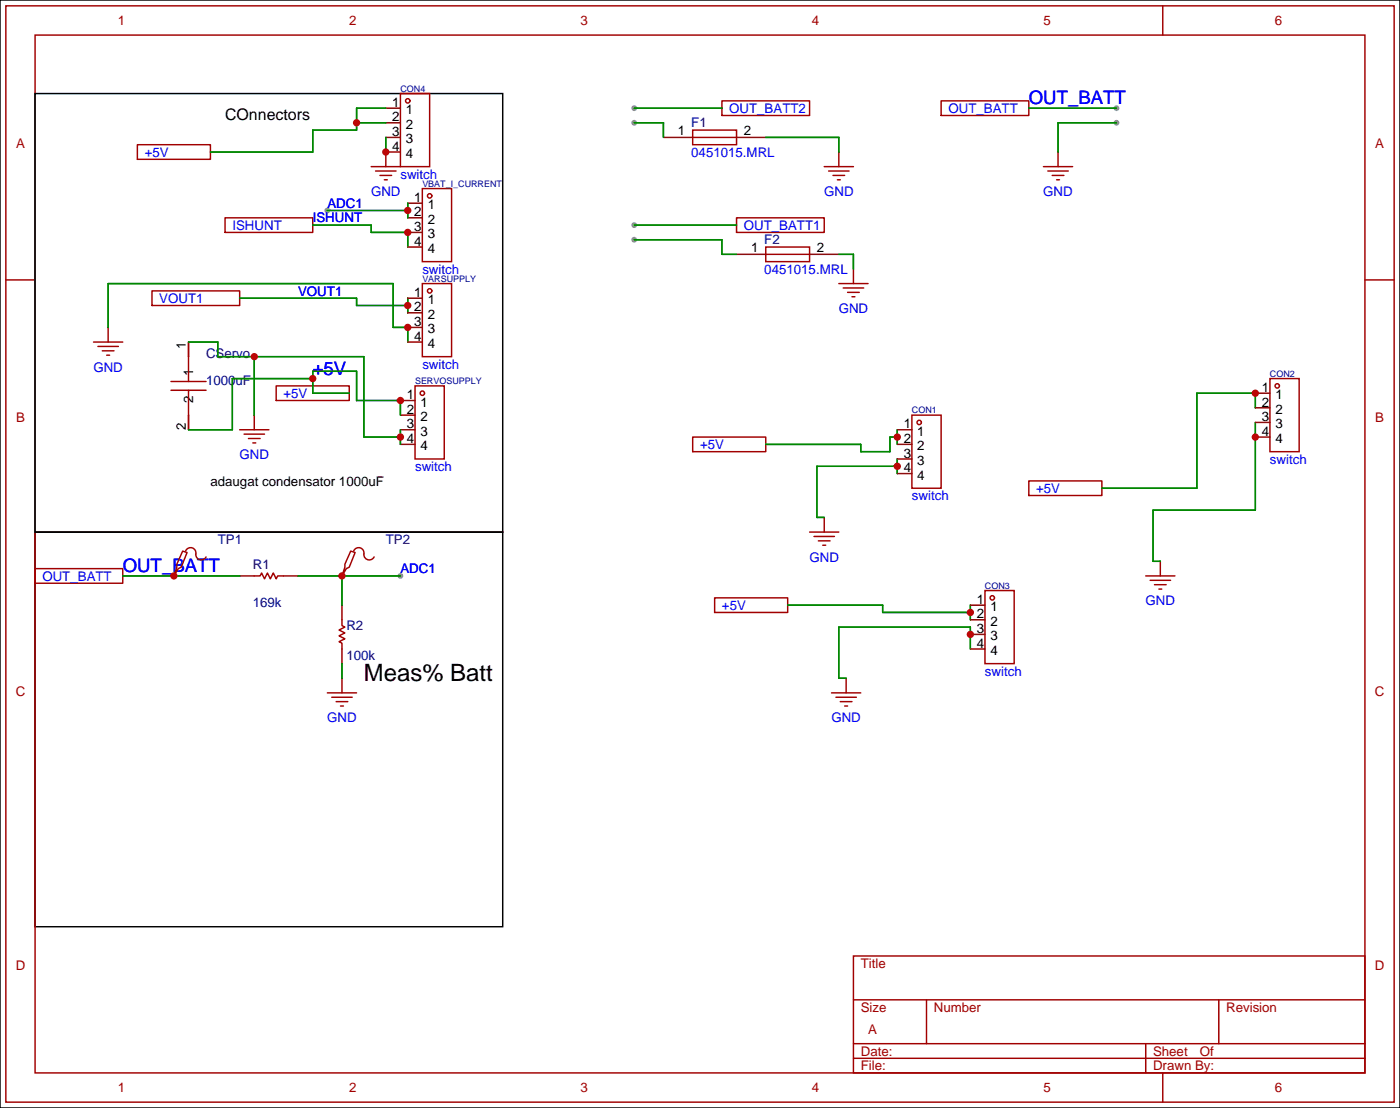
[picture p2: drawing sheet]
<svg xmlns="http://www.w3.org/2000/svg" width="243mm" height="193mm" viewBox="0 0 243 193" stroke-linecap="round" stroke-linejoin="round" font-family="sans-serif">
<path d="M0 0h243.3v192.5h-243.3z" fill="#fff" stroke="#000" stroke-width=".25"/>
<g fill="#999">
<circle cx="69.6" cy="100.1" r=".51"/>
<circle cx="194.1" cy="21.3" r=".51"/>
<circle cx="194.1" cy="18.8" r=".51"/>
<circle cx="110.2" cy="39.1" r=".51"/>
<circle cx="110.2" cy="18.8" r=".51"/>
<circle cx="110.2" cy="21.3" r=".51"/>
<circle cx="110.2" cy="41.7" r=".51"/>
<circle cx="56.9" cy="36.6" r=".51"/>
</g>
<path d="M6.1 16.3h81.3v76.2h-81.3zM6.1 92.5h81.3v68.5h-81.3z" fill="none" stroke="#000" stroke-width=".25"/>
<g fill="none" stroke="#870000" stroke-width=".25">
<path d="M67.1 18.8h2.5M125.5 18.8h.1M178.8 18.8h.1M36.6 26.4h.1M54.4 39.1h.1M67.1 26.4h2.5M67.1 23.9h2.5M67.1 21.3h2.5M70.9 35.3h2.5M70.9 37.8h2.5M115.3 23.9h5.1M128 39.1h.1"/>
<path d="M128 23.9h5.1M145.8 26.4h.1M183.9 26.4h.1M18.8 56.9h.1M32.8 59.4v2.6M41.7 51.8h.1M70.9 56.9h2.5M70.9 51.8h2.5M70.9 54.4h2.5M70.9 59.4h2.5M70.9 40.4h2.5M70.9 42.9h2.5"/>
<path d="M128 44.2h5.1M140.7 44.2h5.1M148.3 46.7h.1M32.8 72.1v2.6M44.2 72.1h.1M60.7 68.3h.1M69.6 72.1h2.5M69.6 69.6h2.5M69.6 74.7h2.5M69.6 77.2h2.5M133.1 77.2h.1M156 74.7h2.5"/>
<path d="M156 77.2h2.5M156 79.8h2.5M218.2 68.3h2.5M218.2 70.9h2.5M218.2 73.4h2.5M218.2 75.9h2.5M30.2 99.8v.3M59.4 99.8v.3M143.3 89.9h.1M156 82.3h2.5M191.5 84.8h.1M201.7 97.5h.1"/>
<path d="M21.3 100.1h.1M41.7 100.1h2.5M49.3 100.1h2.5M59.4 117.9h.1M59.4 105.2v2.5M59.4 112.8v2.5M136.9 105.2h.1M147.1 117.9h.1M168.7 105.2h2.5M168.7 107.7h2.5M168.7 110.2h2.5M168.7 112.8h2.5"/>
</g>
<g fill="none" stroke="#a10000" stroke-width=".25">
<path d="M1 1h241.3v190.5h-241.3zM6.1 6.1h231.1v180.3h-231.1zM69.6 16.3h5.1v12.7h-5.1zM125.5 17.5h15.2v2.6h-15.2zM163.6 17.5h15.2v2.6h-15.2zM202.1 1v5.1M23.9 25.1h12.7v2.6h-12.7zM39.1 37.8h15.3v2.6h-15.3zM64.5 29h5.1M65.3 29.7h3.5M66 30.5h2.1M66.8 31.2h.5"/>
<path d="M67.1 26.4v2.6M73.4 32.8h5.1v12.7h-5.1zM120.4 22.6h7.6v2.5h-7.6zM120.4 23.9h7.6M128 37.8h15.3v2.6h-15.3zM143.3 29h5M144 29.7h3.6M144.8 30.5h2M145.5 31.2h.5M145.8 26.4v2.6M181.4 29h5M182.1 29.7h3.6"/>
<path d="M182.9 30.5h2M183.6 31.2h.5M183.9 26.4v2.6M1 48.6h5.1M16.3 59.4h5M18.8 56.9v2.5M26.4 50.5h15.3v2.6h-15.3zM32.8 59.4v6.9M73.4 49.3h5.1v12.7h-5.1zM133.1 42.9h7.6v2.6h-7.6zM133.1 44.2h7.6M145.8 49.3h5.1"/>
<path d="M146.6 50h3.5M147.3 50.8h2.1M148.1 51.6h.5M148.3 46.7v2.6M237.2 48.6h5.1M17 60.2h3.6M17.8 61h2M18.5 61.7h.5M29.7 66.3h6.1M29.7 67.8h6.1M32.8 67.8v6.9M41.7 74.7h5"/>
<path d="M42.4 75.4h3.6M43.2 76.2h2M43.9 77h.5M44.2 72.1v2.6M48 67.1h12.7v2.5h-12.7zM72.1 67.1h5.1v12.7h-5.1zM120.4 75.9h12.7v2.6h-12.7zM158.5 72.1h5.1v12.7h-5.1zM220.7 65.8h5.1v12.7h-5.1zM6.1 98.8h15.2v2.5h-15.2zM31.7 95.8l.8 .2-1 2.6-.5 .2-.8 1.3 .5-1.5v-.6zM32.3 95.8a.93 .93 0 0 1 1.1-.6 .93 .93 0 0 1 .6 1.1 .94 .94 0 0 0 .7 1 .94 .94 0 0 0 1.1-.5"/>
<path d="M61 95.8l.7 .2-1 2.6-.5 .2-.8 1.3 .5-1.5v-.6zM61.5 95.8a.93 .93 0 0 1 1.1-.6 .93 .93 0 0 1 .6 1.1 .94 .94 0 0 0 .7 1 .94 .94 0 0 0 1.1-.5M140.7 92.5h5.1M141.5 93.2h3.5M142.2 94h2.1M143 94.7h.5M143.3 89.9v2.6M178.8 83.6h12.7v2.5h-12.7zM201.7 97.5v2.6M44.2 100.1h1l.3-.5 .5 1 .5-1 .5 1 .5-1 .5 1 .3-.5h1M59.4 107.7v1l.5 .3-1 .5 1 .5-1 .5 1 .5-1 .5 .5 .3v1M59.4 117.9v2.5"/>
<path d="M124.2 103.9h12.7v2.5h-12.7zM147.1 117.9v2.5M171.2 102.6h5.1v12.7h-5.1zM199.1 100.1h5.1M199.9 100.8h3.6M200.7 101.6h2M201.4 102.4h.5M56.9 120.4h5.1M57.7 121.2h3.5M58.4 121.9h2.1M59.2 122.7h.5M144.5 120.4h5.1"/>
<path d="M145.3 121.2h3.5M146 121.9h2.1M146.8 122.7h.5M148.3 166.1h88.9v20.3h-88.9zM148.3 173.7h88.9M161 173.7v7.7M211.8 173.7v7.7M148.3 183.9h88.9M148.3 181.4h88.9M199.1 181.4v5M202.1 186.4v5.1"/>
<circle cx="70.9" cy="17.5" r=".38"/>
<circle cx="74.7" cy="34" r=".38"/>
<circle cx="74.7" cy="50.5" r=".38"/>
<circle cx="73.4" cy="68.3" r=".38"/>
<circle cx="159.8" cy="73.4" r=".38"/>
<circle cx="222" cy="67.1" r=".38"/>
<circle cx="172.5" cy="103.9" r=".38"/>
</g>
<g fill="none" stroke="#008700" stroke-width=".25">
<path d="M67.1 18.8h-5.1v3.8h-7.6v3.8h-17.8M110.2 18.8h15.3M178.8 18.8h15.3M54.4 39.1h10.1v1.3h6.4v2.5M56.9 36.6h14M62 21.3h5.1M67.1 23.9v2.5M70.9 35.3v2.5M110.2 21.3h5.1v2.6M110.2 39.1h17.8M133.1 23.9h12.7v2.5M194.1 21.3h-10.2v5.1"/>
<path d="M18.8 56.9v-7.6h49.5v7.6h2.6v2.5M32.8 59.4h5v2.6h25.4v13.9h6.4M41.7 51.8h20.3v1.3h8.9M70.9 51.8v2.6M110.2 41.7h15.3v2.5h2.5M145.8 44.2h2.5v2.5M44.2 62v10.1M54.4 65.8h-14v8.9h-7.6M60.7 68.3h-6.3v-3.8h7.6v5.1h7.6v2.5M69.6 74.7v2.5M156 75.9h-1.3v2.6h-5.1v-1.3h-16.5M156 74.7v2.5"/>
<path d="M156 79.8v2.5M218.2 70.9v-2.6h-10.2v16.5h-16.5M218.2 73.4v15.2h-17.8v8.9h1.3M156 81h-14v8.9h1.3M21.3 100.1h20.4M51.8 100.1h17.8M59.4 100.1v5.1M59.4 115.3v2.6M136.9 105.2h16.5v1.2h15.3M168.7 112.8v-3.8h-22.9v8.9h1.3M168.7 105.2v2.5"/>
</g>
<g fill="#c00">
<circle cx="30.2" cy="100.1" r=".63"/>
<circle cx="59.4" cy="100.1" r=".63"/>
<circle cx="70.9" cy="40.4" r=".63"/>
<circle cx="70.9" cy="53.1" r=".63"/>
<circle cx="70.9" cy="56.9" r=".63"/>
<circle cx="218.2" cy="68.3" r=".63"/>
<circle cx="218.2" cy="75.9" r=".63"/>
<circle cx="156" cy="75.9" r=".63"/>
<circle cx="156" cy="81" r=".63"/>
<circle cx="168.7" cy="106.4" r=".63"/>
<circle cx="168.7" cy="110.2" r=".63"/>
<circle cx="70.9" cy="36.6" r=".63"/>
<circle cx="44.2" cy="62" r=".63"/>
<circle cx="69.6" cy="75.9" r=".63"/>
<circle cx="54.4" cy="65.8" r=".63"/>
<circle cx="69.6" cy="69.6" r=".63"/>
<circle cx="62" cy="21.3" r=".63"/>
<circle cx="67.1" cy="26.4" r=".63"/>
</g>
<text font-size="4.2" x="63.2" y="118.3">Meas% Batt</text>
<g font-size="3.2" fill="#00f">
<text x="178.8" y="18.2">OUT_BATT</text>
<text x="54.4" y="65.1">+5V</text>
<text x="21.3" y="99.4">OUT_BATT</text>
</g>
<text font-size="2.8" x="39.1" y="20.8">COnnectors</text>
<g font-size="2.3" fill="#a00000">
<text x="20.5" y="4.4">1</text>
<text x="60.7" y="4.4">2</text>
<text x="100.9" y="4.4">3</text>
<text x="141.1" y="4.4">4</text>
<text x="181.3" y="4.4">5</text>
<text x="221.6" y="4.4">6</text>
<text x="2.8" y="25.6">A</text>
<text x="239" y="25.6">A</text>
<text x="2.8" y="73.3">B</text>
<text x="239" y="73.3">B</text>
<text x="2.7" y="120.9">C</text>
<text x="238.9" y="120.9">C</text>
<text x="2.7" y="168.5">D</text>
<text x="149.6" y="168.2">Title</text>
<text x="238.9" y="168.5">D</text>
<text x="149.6" y="175.8">Size</text>
<text x="150.9" y="179.6">A</text>
<text x="162.3" y="175.8">Number</text>
<text x="213.1" y="175.8">Revision</text>
<text x="149.6" y="186">File:</text>
<text x="149.6" y="183.4">Date:</text>
<text x="200.4" y="186">Drawn By:</text>
<text x="200.4" y="183.4">Sheet</text>
<text x="208.5" y="183.4">Of</text>
<text x="20.5" y="189.8">1</text>
<text x="60.7" y="189.8">2</text>
<text x="100.9" y="189.8">3</text>
<text x="141.1" y="189.8">4</text>
<text x="181.3" y="189.8">5</text>
<text x="221.6" y="189.8">6</text>
</g>
<g font-size="2.3">
<text x="68.2" y="18.6">1</text>
<text x="68.2" y="21.1">2</text>
<text x="68.2" y="23.6">3</text>
<text x="70.5" y="19.8">1</text>
<text x="70.5" y="22.4">2</text>
<text x="117.8" y="23.4">1</text>
<text x="129.3" y="23.4">2</text>
<text x="68.2" y="26.2">4</text>
<text x="70.5" y="24.9">3</text>
<text x="70.5" y="27.5">4</text>
<text x="72" y="35.1">1</text>
<text x="72" y="37.6">2</text>
<text x="72" y="40.2">3</text>
<text x="74.3" y="36.3">1</text>
<text x="74.3" y="38.9">2</text>
<text x="74.3" y="41.4">3</text>
<text x="72" y="42.7">4</text>
<text x="74.3" y="44">4</text>
<text x="130.5" y="43.7">1</text>
<text x="142" y="43.7">2</text>
<text x="72" y="51.6">1</text>
<text x="74.3" y="52.9">1</text>
<text x="72" y="54.1">2</text>
<text x="72" y="56.7">3</text>
<text x="72" y="59.2">4</text>
<text x="74.3" y="55.4">2</text>
<text x="74.3" y="57.9">3</text>
<text x="32.3" y="60.7" transform="rotate(-90 32.3 60.7)">1</text>
<text x="33.6" y="65.3" transform="rotate(-90 33.6 65.3)">1</text>
<text x="74.3" y="60.5">4</text>
<text x="33.6" y="70.1" transform="rotate(-90 33.6 70.1)">2</text>
<text x="70.7" y="69.4">1</text>
<text x="70.7" y="71.9">2</text>
<text x="73.1" y="70.6">1</text>
<text x="219.3" y="68.1">1</text>
<text x="219.3" y="70.6">2</text>
<text x="221.7" y="69.4">1</text>
<text x="221.7" y="71.9">2</text>
<text x="32.3" y="74.7" transform="rotate(-90 32.3 74.7)">2</text>
<text x="70.7" y="74.4">3</text>
<text x="70.7" y="77">4</text>
<text x="73.1" y="73.2">2</text>
<text x="73.1" y="75.7">3</text>
<text x="157.1" y="74.4">1</text>
<text x="157.1" y="77">2</text>
<text x="159.4" y="75.7">1</text>
<text x="219.3" y="73.2">3</text>
<text x="219.3" y="75.7">4</text>
<text x="221.7" y="74.4">3</text>
<text x="221.7" y="77">4</text>
<text x="73.1" y="78.3">4</text>
<text x="157.1" y="79.5">3</text>
<text x="157.1" y="82.1">4</text>
<text x="159.4" y="78.3">2</text>
<text x="159.4" y="80.8">3</text>
<text x="159.4" y="83.3">4</text>
<text x="36.6" y="84.4">adaugat condensator 1000uF</text>
<text x="169.8" y="104.9">1</text>
<text x="169.8" y="107.5">2</text>
<text x="172.1" y="106.2">1</text>
<text x="169.8" y="110">3</text>
<text x="169.8" y="112.5">4</text>
<text x="172.1" y="108.7">2</text>
<text x="172.1" y="111.3">3</text>
<text x="172.1" y="113.8">4</text>
</g>
<g font-size="2.3" fill="#000080">
<text x="120.1" y="22.1">F1</text>
<text x="132.8" y="42.5">F2</text>
<text x="35.8" y="62.3">CServo</text>
<text x="35.8" y="66.8">1000uF</text>
<text x="37.8" y="94.5">TP1</text>
<text x="67.1" y="94.5">TP2</text>
<text x="43.9" y="98.9">R1</text>
<text x="43.9" y="105.5">169k</text>
<text x="60.2" y="109.5">R2</text>
<text x="60.2" y="114.6">100k</text>
</g>
<g font-size="2.3" fill="#00f">
<text x="126.7" y="19.6">OUT_BATT2</text>
<text x="164.8" y="19.6">OUT_BATT</text>
<text x="25.1" y="27.2">+5V</text>
<text x="120.1" y="27.2">0451015.MRL</text>
<text x="64.5" y="34.1">GND</text>
<text x="69.6" y="31">switch</text>
<text x="143.2" y="34.1">GND</text>
<text x="181.3" y="34.1">GND</text>
<text x="40.4" y="39.9">ISHUNT</text>
<text x="54.4" y="38.7">ISHUNT</text>
<text x="56.9" y="36.1">ADC1</text>
<text x="129.3" y="39.9">OUT_BATT1</text>
<text x="73.4" y="47.5">switch</text>
<text x="132.8" y="47.5">0451015.MRL</text>
<text x="27.7" y="52.6">VOUT1</text>
<text x="51.8" y="51.4">VOUT1</text>
<text x="145.8" y="54.4">GND</text>
<text x="16.2" y="64.6">GND</text>
<text x="73.4" y="64.1">switch</text>
<text x="49.3" y="69.1">+5V</text>
<text x="41.6" y="79.8">GND</text>
<text x="72.1" y="81.8">switch</text>
<text x="121.7" y="78">+5V</text>
<text x="220.7" y="80.6">switch</text>
<text x="158.5" y="86.9">switch</text>
<text x="180.1" y="85.6">+5V</text>
<text x="7.4" y="100.9">OUT_BATT</text>
<text x="69.6" y="99.6">ADC1</text>
<text x="140.7" y="97.6">GND</text>
<text x="125.5" y="106">+5V</text>
<text x="199.1" y="105.2">GND</text>
<text x="171.2" y="117.4">switch</text>
<text x="56.9" y="125.5">GND</text>
<text x="144.5" y="125.5">GND</text>
</g>
<g font-size="1.6" fill="#000080">
<text x="69.6" y="15.9">CON4</text>
<text x="73.4" y="32.5">VBAT_I_CURRENT</text>
<text x="73.4" y="49">VARSUPPLY</text>
<text x="220.7" y="65.5">CON2</text>
<text x="72.1" y="66.7">SERVOSUPPLY</text>
<text x="158.5" y="71.8">CON1</text>
<text x="171.2" y="102.3">CON3</text>
</g>
</svg>
